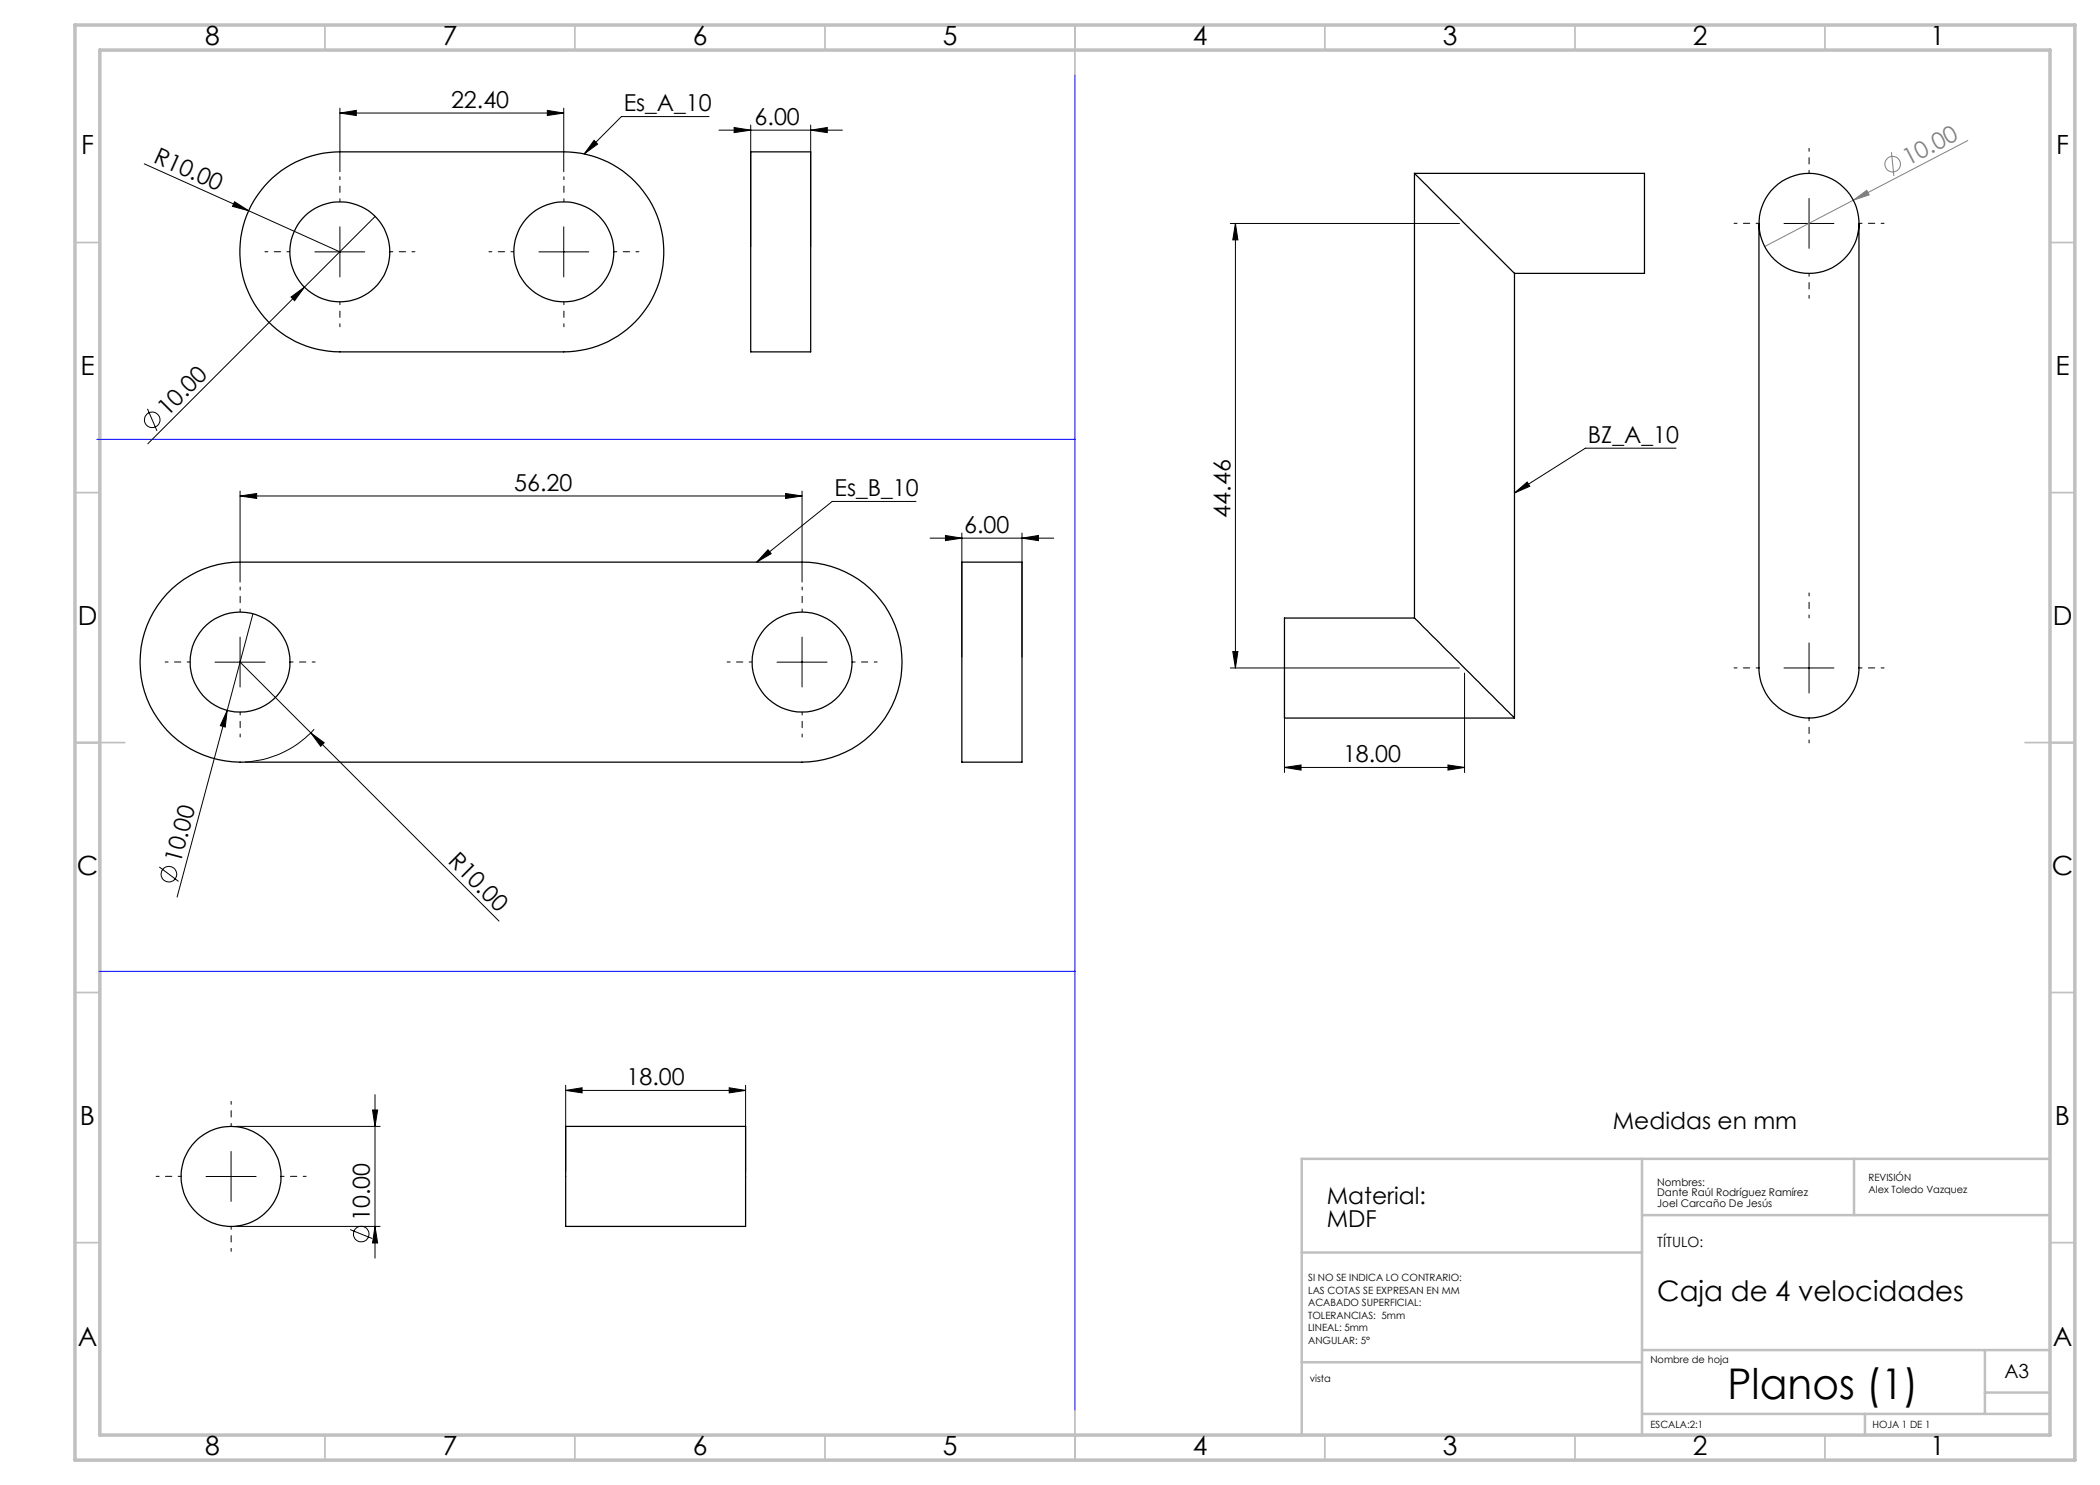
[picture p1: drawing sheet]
<svg xmlns="http://www.w3.org/2000/svg" width="420mm" height="297mm" viewBox="0 0 420 297" stroke-linecap="round" stroke-linejoin="round" font-family="sans-serif">
<g fill="none" stroke="#c0c0c0" stroke-width=".35">
<path d="M65 5v5M115 5v5M165 5v5M215 5v10M265 5v5M315 5v5M365 5v5M15 48.5h5M410 48.5h5M15 98.5h5M410 98.5h5M15 148.5h10"/>
<path d="M405 148.5h10M15 198.5h5M410 198.5h5M15 248.5h5M410 248.5h5M65 287v5M115 287v5M165 287v5M215 282v10M265 287v5M315 287v5M365 287v5"/>
</g>
<path d="M328.4 231.8v55.2M370.8 231.8v11.2M410 231.8h-149.6v55.2M260.4 250.5h68M328.4 243h81.6M260.4 272.4h68M328.4 270h81.6M397 270v12.8M397 278.5h13M328.4 282.8h81.6M373 282.8v4.2" fill="none" stroke="#c0c0c0" stroke-width=".5"/>
<path d="M15 5h400v287h-400zM20 10h390v277h-390z" fill="none" stroke="#c0c0c0" stroke-width=".7"/>
<g fill="none" stroke="#000" stroke-width=".2">
<path d="M28.9 32.8l20.8 9.4M68 22.6l3.3-.5v1zM68 21.6v12.8M68 22.6h44.7M109.5 22.1l3.2 .5-3.2 .5zM112.7 21.6v12.8M118.8 28.1l.7 .7-2.7 2zM141.8 23.3h-17.5l-7.5 7.5M143.8 26h24.7M146.8 25.5l3.3 .5-3.3 .5zM150.1 25v24.4M162.1 26l3.4-.5v1z"/>
<path d="M162.1 25v24.4M361.8 39.7v10M46.9 40.4l2.8 1.8-3.2-.9zM49.7 42.2l18.3 8.2M58.2 59.4l2.7-2-2 2.7zM63 50.4h10M68 45.4v10M75 43.3l-45.4 45.5M107.8 50.4h10M112.7 45.4v10M246.1 44.7h45.8M247.1 44.7l.5 3.3h-1z"/>
<path d="M247.1 44.7v88.9M356.8 44.7h10M29.5 81.8l1.9 4.4M48 99.2l3.3-.5v1zM48 98.2v18.2M48 99.2h112.4M157.1 98.7l3.3 .5-3.3 .5zM160.4 98.2v18.2M302.9 98.6l2.5-2.2 .6 .9zM335.2 89.6h-18.1l-14.2 9M153.6 110l.6 .7-2.9 1.7zM183.2 100.3h-16.8l-15.1 12.1"/>
<path d="M186 107.6h24.7M189.1 107.1l3.3 .5-3.3 .5zM192.4 106.6v24.8M204.4 107.6l3.3-.5v1zM204.4 106.6v24.8M43 132.4h10M48 132.4l14.2 14.2M48 127.4v10M50.6 122.8l-5.2 19.3M155.4 132.4h10M160.4 127.4v10M246.1 133.6h45.8"/>
<path d="M246.6 130.3h1l-.5 3.3zM256.9 134.6v19.9M292.9 134.6v19.9M356.8 133.6h10M361.8 128.6v10M45.4 142.1l-.4 3.3-.9-.3zM45.4 142.1l-10 37.3M62.2 146.6l2.6 2-.7 .7zM62.2 146.6l37.6 37.6M62.8 145.8a19.9 19.9 0 0 1-13.8 6.6M256.9 153.5l3.3-.5v1zM256.9 153.5h36"/>
<path d="M289.6 153l3.3 .5-3.3 .5zM31.9 173.4l3.8 2.9M75 218.9v32.7M113.1 218.1l3.3-.5v1zM113.1 217.1v17.2M113.1 218.1h36M145.8 217.6l3.3 .5-3.3 .5zM149.1 217.1v17.2M41.2 235.3h10M46.2 230.3v10M47.2 225.3h28.8M74.5 222h1l-.5 3.3z"/>
<path d="M47.2 245.3h28.8M70 245.9l4.5 1.8M75 245.3l.5 3.3h-1z"/>
<circle cx="30.4" cy="84" r="1.56"/>
<circle cx="33.8" cy="174.9" r="1.56"/>
<circle cx="72.2" cy="246.8" r="1.55"/>
</g>
<g fill="none" stroke="#808080" stroke-width=".2">
<path d="M378.3 30.4l.5 4.8M393.6 28.1l-22.9 11.9M370.7 40l2.6-1.9 .5 .9zM370.7 40l-17.8 9.3"/>
<circle cx="378.5" cy="32.8" r="1.56"/>
</g>
<g fill="none" stroke="#000" stroke-width=".2" stroke-dasharray="15.2 1.3 1.3 1.3" stroke-dashoffset="14.6">
<path d="M361.8 34.7v-5M58 50.3h-5M68 40.3v-5M78 50.3h5M102.8 50.3h-5M112.8 40.3v-5M122.8 50.3h5M351.8 44.7h-5M361.8 54.7v5M371.8 44.7h5M68 60.3v5M112.8 60.3v5"/>
<path d="M38 132.4h-5M48 122.4v-5M58 132.4h5M150.4 132.4h-5M160.4 122.4v-5M170.4 132.4h5M351.8 133.6h-5M361.8 123.6v-5M371.8 133.6h5M48 142.4v5M160.4 142.4v5M361.8 143.6v5"/>
<path d="M36.2 235.3h-5M46.2 225.3v-5M56.2 235.3h5M46.2 245.3v5"/>
</g>
<path d="M215 15v267M19.4 87.9h195.6M19.8 194.3h195.2" fill="none" stroke="#00f" stroke-width=".2"/>
<g fill="#000">
<path d="M46.9 40.4l2.8 1.8-3.2-.9zM58.2 59.4l2.7-2-2 2.7zM45.4 142.1l-.4 3.3-.9-.3zM62.2 146.6l2.6 2-.7 .7z"/>
<path d="M68 22.6l3.3-.5v1zM109.5 22.1l3.2 .5-3.2 .5zM48 99.2l3.3-.5v1zM157.1 98.7l3.3 .5-3.3 .5z"/>
<path d="M118.8 28.1l.7 .7-2.7 2zM153.6 110l.6 .7-2.9 1.7zM302.9 98.6l2.5-2.2 .6 .9z"/>
<path d="M162.1 26l3.4-.5v1zM146.8 25.5l3.3 .5-3.3 .5zM204.4 107.6l3.3-.5v1zM189.1 107.1l3.3 .5-3.3 .5z"/>
<path d="M247.1 44.7l.5 3.3h-1zM246.6 130.3h1l-.5 3.3z"/>
<path d="M256.9 153.5l3.3-.5v1zM289.6 153l3.3 .5-3.3 .5z"/>
<path d="M145.8 217.6l3.3 .5-3.3 .5zM113.1 218.1l3.3-.5v1z"/>
<path d="M75 245.3l.5 3.3h-1zM74.5 222h1l-.5 3.3z"/>
</g>
<path d="M370.7 40l2.6-1.9 .5 .9z" fill="#808080"/>
<g fill="none" stroke="#000" stroke-width=".25">
<path d="M53.6 36.4a20.1 20.1 0 0 1 14.4-6h44.7a20 20 0 0 1 20.1 20 20 20 0 0 1-20.1 20h-44.7a20 20 0 0 1-18.4-12.2 20 20 0 0 1 4-21.8zM150.1 30.4h12v40h-12zM282.9 34.7l20 20M282.9 34.7h46v20h-26M282.9 34.7v88.9M302.9 54.7v88.9M351.8 44.7v88.9a10 10 0 0 0 10 10 10 10 0 0 0 10-10v-88.9M33.3 118.8a20.1 20.1 0 0 1 14.7-6.4h112.4a20 20 0 0 1 20 20 20 20 0 0 1-20 20h-112.4a20 20 0 0 1-18.3-12 20 20 0 0 1 3.6-21.6zM192.4 112.4h12v40h-12zM282.9 123.6l20 20M282.9 123.6h-26v20h46M113.1 225.3h36v20h-36z"/>
<circle cx="68" cy="50.4" r="10"/>
<circle cx="112.8" cy="50.4" r="10"/>
<circle cx="361.8" cy="44.7" r="10"/>
<circle cx="48" cy="132.4" r="10"/>
<circle cx="160.4" cy="132.4" r="10"/>
<circle cx="46.2" cy="235.3" r="10"/>
</g>
<text font-size="8.5" x="345.5" y="279.7">Planos (1)</text>
<text font-size="5.6" x="331.5" y="260.1">Caja de 4 velocidades</text>
<g font-size="5.3">
<text x="41" y="9">8</text>
<text x="88.5" y="9">7</text>
<text x="138.5" y="9">6</text>
<text x="188.5" y="9">5</text>
<text x="238.5" y="9">4</text>
<text x="288.5" y="9">3</text>
<text x="338.5" y="9">2</text>
<text x="386" y="9">1</text>
<text x="16.2" y="30.7">F</text>
<text x="411.2" y="30.7">F</text>
<text x="16.1" y="75">E</text>
<text x="411.1" y="75">E</text>
<text x="15.5" y="125">D</text>
<text x="410.5" y="125">D</text>
<text x="15.4" y="175">C</text>
<text x="410.4" y="175">C</text>
<text x="16" y="225">B</text>
<text x="411" y="225">B</text>
<text x="15.5" y="269.2">A</text>
<text x="410.5" y="269.2">A</text>
<text x="41" y="291">8</text>
<text x="88.5" y="291">7</text>
<text x="138.5" y="291">6</text>
<text x="188.5" y="291">5</text>
<text x="238.5" y="291">4</text>
<text x="288.5" y="291">3</text>
<text x="338.5" y="291">2</text>
<text x="386" y="291">1</text>
</g>
<g font-size="4.7">
<text x="90.2" y="21.6">22.40</text>
<text x="124.7" y="22.2">Es_A_10</text>
<text x="150.9" y="25">6.00</text>
<text x="30.5" y="32.4" transform="rotate(24 30.5 32.4)">R10.00</text>
<text x="33.5" y="83.3" transform="rotate(-45 33.5 83.3)">10.00</text>
<text x="317.6" y="88.6">BZ_A_10</text>
<text x="102.8" y="98.2">56.20</text>
<text x="166.9" y="99.2">Es_B_10</text>
<text x="192.8" y="106.6">6.00</text>
<text x="246.1" y="103.5" transform="rotate(-90 246.1 103.5)">44.46</text>
<text x="268.6" y="152.5">18.00</text>
<text x="36.1" y="172.8" transform="rotate(-75 36.1 172.8)">10.00</text>
<text x="89.4" y="172.3" transform="rotate(45 89.4 172.3)">R10.00</text>
<text x="125.3" y="217">18.00</text>
<text x="322.6" y="225.7">Medidas en mm</text>
<text x="74" y="244.2" transform="rotate(-90 74 244.2)">10.00</text>
<text x="265.3" y="240.8">Material:</text>
<text x="265.3" y="245.3">MDF</text>
</g>
<text font-size="4.7" fill="#808080" x="381.6" y="33.1" transform="rotate(-28 381.6 33.1)">10.00</text>
<text font-size="3.9" x="400.9" y="275.5">A3</text>
<text font-size="2.8" x="331.5" y="249.4">TÍTULO:</text>
<g font-size="2.1">
<text x="331.5" y="237.2">Nombres:</text>
<text x="331.5" y="239.3">Dante Raúl Rodríguez Ramírez</text>
<text x="331.5" y="241.4">Joel Carcaño De Jesús</text>
</g>
<g font-size="2">
<text x="373.7" y="236.1">REVISIÓN</text>
<text x="373.7" y="238.6">Alex Toledo Vazquez</text>
<text x="261.6" y="256.3">SI NO SE INDICA LO CONTRARIO:</text>
<text x="261.6" y="258.8">LAS COTAS SE EXPRESAN EN MM</text>
<text x="261.6" y="261.3">ACABADO SUPERFICIAL:</text>
<text x="261.6" y="263.8">TOLERANCIAS: 5mm</text>
<text x="261.6" y="266.3">LINEAL: 5mm</text>
<text x="261.6" y="268.8">ANGULAR: 5°</text>
<text x="330.1" y="272.5">Nombre de hoja</text>
<text x="262" y="276.4">vista</text>
<text x="330.1" y="285.6">ESCALA:2:1</text>
<text x="374.5" y="285.6">HOJA 1 DE 1</text>
</g>
</svg>
